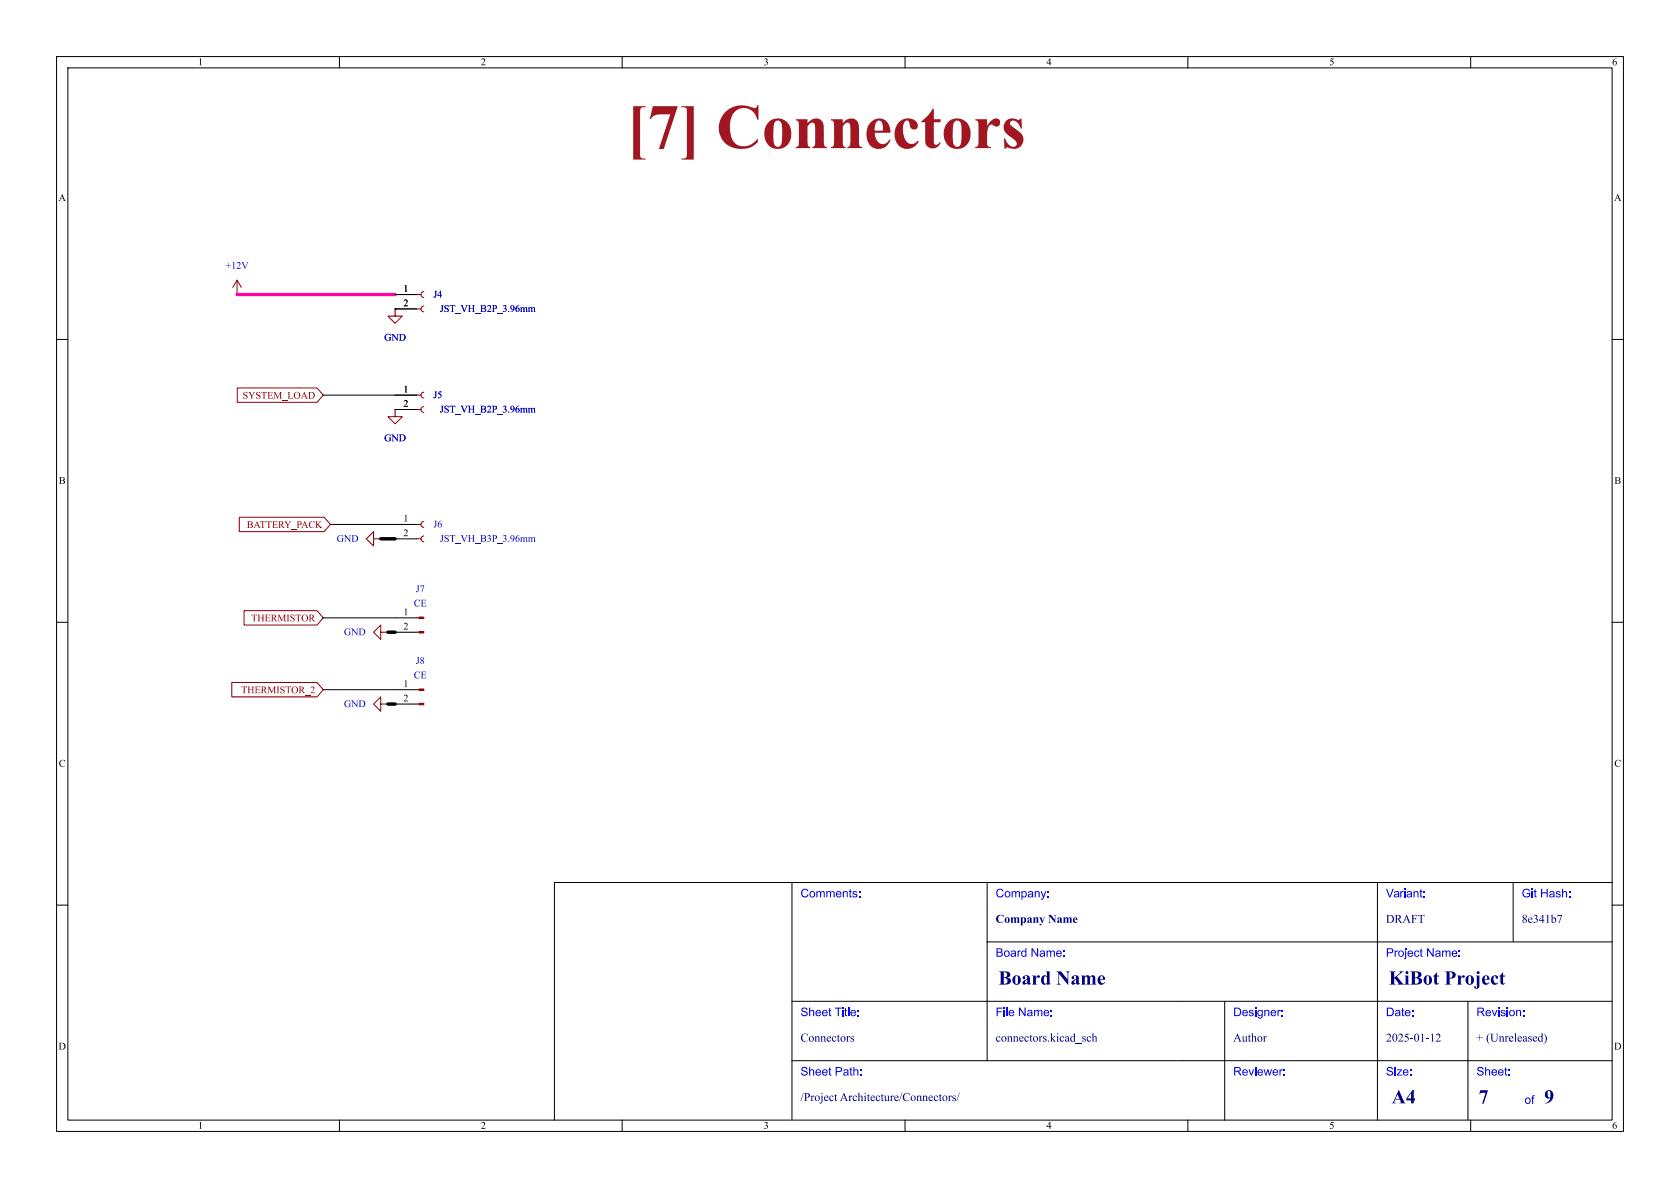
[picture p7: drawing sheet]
<svg xmlns="http://www.w3.org/2000/svg" width="297mm" height="210mm" viewBox="0 0 297 210" stroke-linecap="round" stroke-linejoin="round" font-family="sans-serif">
<g fill="none" stroke="#000" stroke-width=".18">
<path d="M10 10h277v190h-277zM12 12h273v186h-273zM60 10v2M110 10v2M160 10v2M210 10v2M260 10v2M41.9 52.1h.1M69.8 54.6h.1M69.8 52.1h3.9M69.8 54.6h3.9M10 60h2"/>
<path d="M57.1 69.9h16.6M69.8 72.4h.1M69.8 72.4h3.9M285 60h2M58.4 92.7h15.3M67.3 95.3h.1M69.8 95.3h3.9M10 110h2M57.1 109.2h16.6M68.6 111.8h.1M69.8 111.8h3.9M285 110h2"/>
<path d="M57.1 121.9h16.6M68.6 124.5h.1M69.8 124.5h3.9M140 156v42M174.5 156v31.5M243.5 156v42M267.5 156v10.5M285 156h-187v42M10 160h2M140 177h145M174.5 166.5h110.5M216.5 177v21"/>
<path d="M259.5 177v21M285 160h2M60 198v2M110 198v2M140 187.5h145M160 198v2M210 198v2M260 198v2"/>
</g>
<g fill="none" stroke="#840000" stroke-width=".18">
<path d="M41.9 49.5l-.8 1.3M41.9 49.5l.8 1.3M41.9 49.5v2.6M69.8 54.6v1.3h1.3l-1.3 1.3-1.2-1.3h1.2M73.7 52.1h.7M73.7 54.6h.7M74.9 51.6l-.3 .1-.2 .4 .2 .3 .3 .2M74.9 54.1l-.3 .2-.2 .3 .2 .4 .3 .1M41.9 68.6h14.1l1.1 1.3-1.1 1.2h-14.1zM69.8 72.4v1.3h1.3l-1.3 1.2-1.2-1.2h1.2M73.7 69.9h.7M73.7 72.4h.7"/>
<path d="M74.9 69.3l-.3 .2-.2 .4 .2 .3 .3 .2M74.9 71.9l-.3 .1-.2 .4 .2 .3 .3 .2M42.3 91.4h15l1.1 1.3-1.1 1.3h-15zM66 95.3v-1.3l-1.2 1.3 1.2 1.2v-1.2h1.3M73.7 92.7h.7M73.7 95.3h.7M74.9 92.2l-.3 .2-.2 .3 .2 .4 .3 .1M74.9 94.7l-.3 .2-.2 .4 .2 .3 .3 .2M43.2 107.9h12.8l1.1 1.3-1.1 1.3h-12.8zM67.3 111.8v-1.3l-1.3 1.3 1.3 1.2v-1.2h1.3M73.7 109.2h.4M73.7 111.8h.4"/>
<path d="M41 120.6h15l1.1 1.3-1.1 1.3h-15zM67.3 124.5v-1.3l-1.3 1.3 1.3 1.2v-1.2h1.3M73.7 121.9h.4M73.7 124.5h.4"/>
</g>
<g fill="#840000" stroke="#840000" stroke-width=".18">
<path d="M74.1 109.1h.8v.2h-.8z"/>
<path d="M74.1 111.6h.8v.3h-.8z"/>
<path d="M74.1 121.8h.8v.2h-.8z"/>
<path d="M74.1 124.3h.8v.3h-.8z"/>
</g>
<path d="M67.3 95.3h2.5M68.6 111.8h1.2M68.6 124.5h1.2" fill="none" stroke="#000" stroke-width=".61"/>
<path d="M41.9 52.1h27.9" fill="none" stroke="#ff00ab" stroke-width=".61"/>
<text font-size="11.1" fill="#a21622" x="110.8" y="29.1">[7] Connectors</text>
<g font-size="3.5" fill="#00007f">
<text x="176.5" y="174.9">BoardName</text>
<text x="245.5" y="174.9">KiBotProject</text>
<text x="246" y="195.9">A4</text>
<text x="261.4" y="196">7</text>
<text x="273" y="196">9</text>
</g>
<g font-size="2.1" fill="#00f">
<text x="141.5" y="159.2">Comments:</text>
<text x="176" y="159.2">Company:</text>
<text x="245" y="159.2">Variant:</text>
<text x="269" y="159.2">Git Hash:</text>
<text x="176" y="169.7">Board Name:</text>
<text x="245" y="169.7">Project Name:</text>
<text x="141.5" y="180.2">Sheet Title:</text>
<text x="176" y="180.2">File Name:</text>
<text x="218" y="180.2">Designer:</text>
<text x="245" y="180.2">Date:</text>
<text x="261" y="180.2">Revision:</text>
<text x="141.5" y="190.7">Sheet Path:</text>
<text x="218" y="190.7">Reviewer:</text>
<text x="245" y="190.7">Size:</text>
<text x="261" y="190.7">Sheet:</text>
<text x="269.5" y="195.7">of</text>
</g>
<g font-size="2.1" fill="#00007f">
<text x="176" y="163.7">CompanyName</text>
<text x="245" y="163.7">DRAFT</text>
<text x="269" y="163.7">8e341b7</text>
<text x="141.5" y="184.7">Connectors</text>
<text x="176" y="184.7">connectors.kicad_sch</text>
<text x="218" y="184.7">Author</text>
<text x="245" y="184.7">2025-01-12</text>
<text x="261" y="184.7">+ (Unreleased)</text>
<text x="141.5" y="195.2">/ProjectArchitecture/Connectors/</text>
</g>
<g font-size="1.8">
<text x="35" y="12">1</text>
<text x="85" y="12">2</text>
<text x="135" y="12">3</text>
<text x="185" y="12">4</text>
<text x="235" y="12">5</text>
<text x="285" y="12">6</text>
<text x="10.3" y="36">A</text>
<text x="285.3" y="36">A</text>
<text x="71.3" y="51.8">1</text>
<text x="71.3" y="54.4">2</text>
<text x="71.3" y="69.6">1</text>
<text x="71.3" y="72.1">2</text>
<text x="10.4" y="86">B</text>
<text x="285.4" y="86">B</text>
<text x="71.3" y="92.5">1</text>
<text x="71.3" y="95">2</text>
<text x="71.3" y="109">1</text>
<text x="71.3" y="111.5">2</text>
<text x="71.3" y="121.7">1</text>
<text x="71.3" y="124.2">2</text>
<text x="10.4" y="136">C</text>
<text x="285.4" y="136">C</text>
<text x="10.3" y="186">D</text>
<text x="285.3" y="186">D</text>
<text x="35" y="200">1</text>
<text x="85" y="200">2</text>
<text x="135" y="200">3</text>
<text x="185" y="200">4</text>
<text x="235" y="200">5</text>
<text x="285" y="200">6</text>
</g>
<g font-size="1.8" fill="#0000c2">
<text x="39.9" y="48">+12V</text>
<text x="76.6" y="53.1">J4</text>
<text x="77.8" y="55.6">JST_VH_B2P_3.96mm</text>
<text x="67.9" y="60.7">GND</text>
<text x="76.6" y="70.8">J5</text>
<text x="77.8" y="73.4">JST_VH_B2P_3.96mm</text>
<text x="67.9" y="78.5">GND</text>
<text x="76.6" y="93.7">J6</text>
<text x="59.5" y="96.2">GND</text>
<text x="77.8" y="96.2">JST_VH_B3P_3.96mm</text>
<text x="73.2" y="107.7">CE</text>
<text x="73.5" y="105.1">J7</text>
<text x="60.8" y="112.7">GND</text>
<text x="73.5" y="117.8">J8</text>
<text x="60.8" y="125.4">GND</text>
<text x="73.2" y="120.4">CE</text>
</g>
<g font-size="1.8" fill="#840000">
<text x="42.9" y="70.9">SYSTEM_LOAD</text>
<text x="43.6" y="93.8">BATTERY_PACK</text>
<text x="44.4" y="110.3">THERMISTOR</text>
<text x="42.6" y="123">THERMISTOR_2</text>
</g>
</svg>
